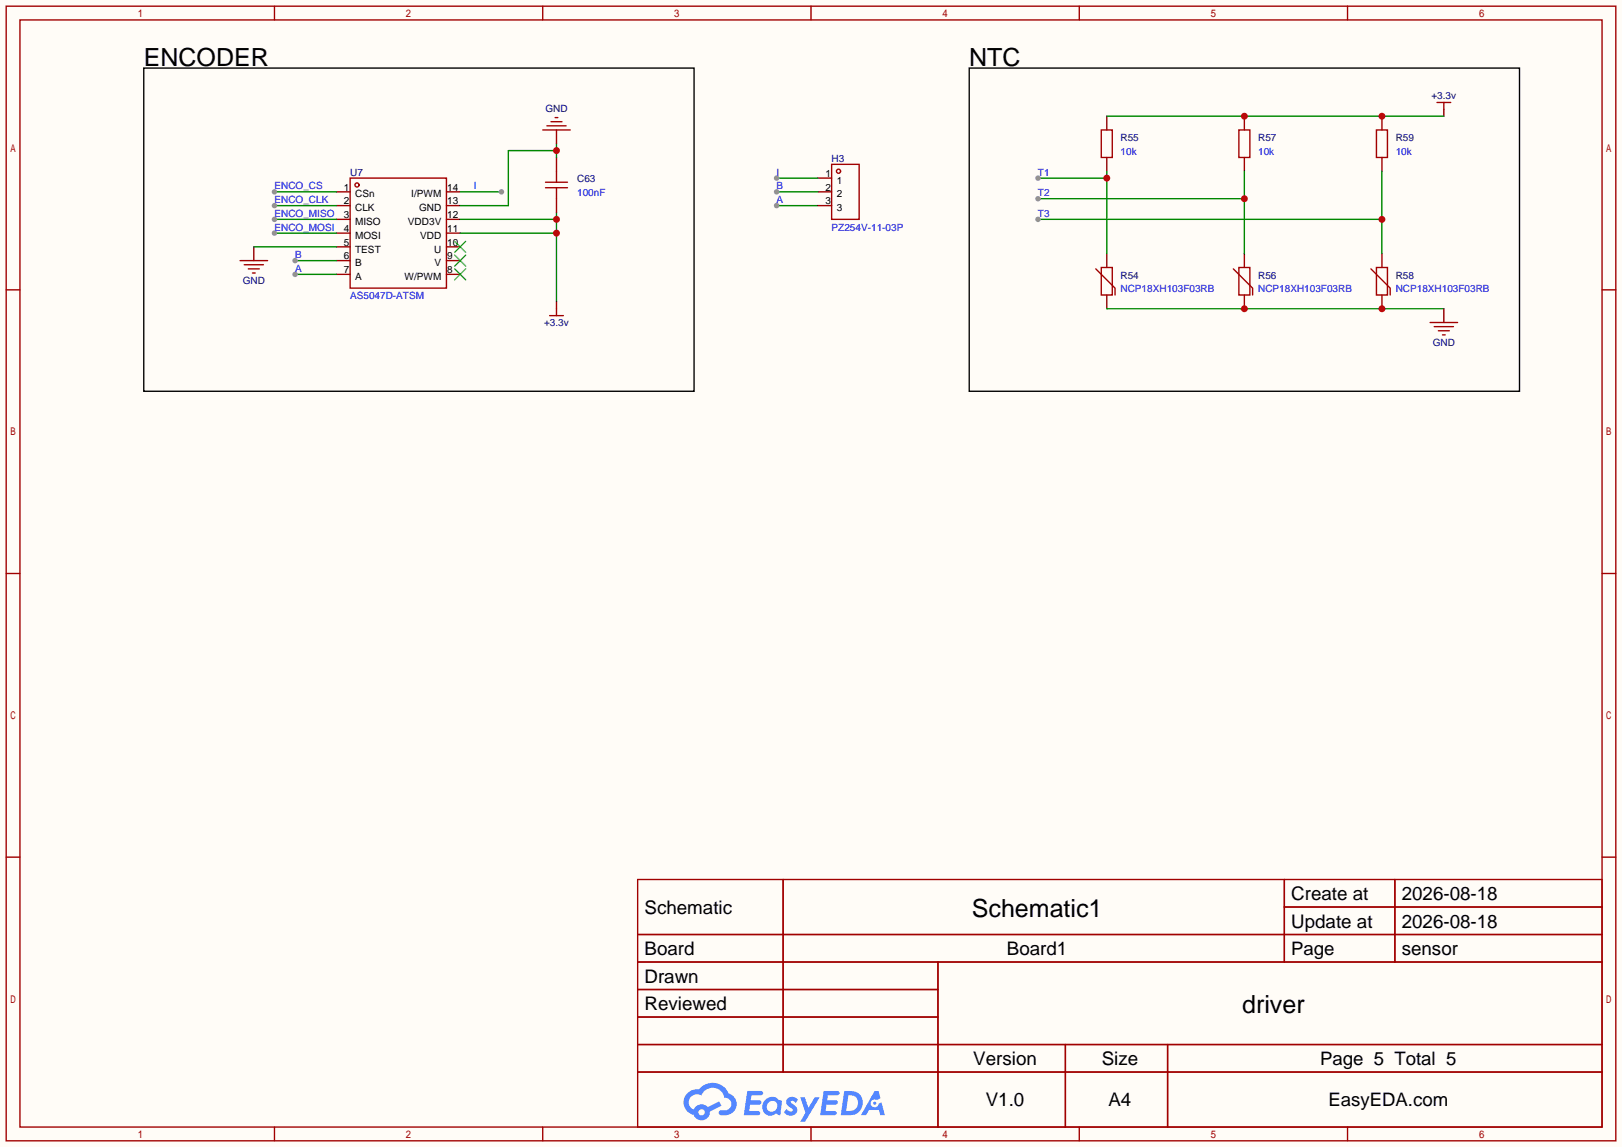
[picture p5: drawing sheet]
<svg xmlns="http://www.w3.org/2000/svg" width="299mm" height="212mm" viewBox="0 0 299 212" stroke-linecap="round" stroke-linejoin="round" font-family="sans-serif">
<path d="M0 0h299.5v211.8h-299.5z" fill="#fffcf7"/>
<g fill="none" stroke="#a10000" stroke-width=".25">
<path d="M1.1 1.1h297.2v209.6h-297.2zM3.7 3.7h292.1v204.5h-292.1zM50.7 1.1v2.6M100.2 1.1v2.6M149.7 1.1v2.6M199.3 1.1v2.6M248.8 1.1v2.6M1.1 53.5h2.6M295.8 53.5h2.5M1.1 105.9h2.6M295.8 105.9h2.5M1.1 158.3h2.6"/>
<path d="M295.8 158.3h2.5M117.7 162.4h178.1v45.8h-178.1zM117.7 172.6h178.1M117.7 177.7h178.1M144.6 162.4v35.6M173.2 177.7v30.5M237.1 162.4v15.3M237.1 167.5h58.7M257.5 162.4v15.3M117.7 182.8h55.5M117.7 192.9h178.1M117.7 187.8h55.5"/>
<path d="M117.7 198h178.1M196.7 192.9v15.3M215.6 192.9v15.3M50.7 208.2v2.5M100.2 208.2v2.5M149.7 208.2v2.5M199.3 208.2v2.5M248.8 208.2v2.5"/>
</g>
<g fill="#5487ff">
<path d="M145.5 202.8a1.3 1.3 0 0 1 1.8 .3l-.4 .6a.54 .54 0 0 0-.9-.2l.1 .2a1.58 1.58 0 0 1 1.1 1.6 1.43 1.43 0 0 1-2.5 .1l.5-.6a.64 .64 0 0 0 .5 .5 .64 .64 0 0 0 .7-.3l-.2-.2a1.6 1.6 0 0 1-1-1.6z"/>
<path d="M147.7 202.7h.9l.7 1.9 1.1-1.9h.9l-2.7 4.5h-.9l1-1.7z"/>
<path d="M138 201.5h1.6a1.31 1.31 0 0 1 1.2 .2 .4 .4 0 0 1-.3 .6h-1.8l-.1 .9h1.6a.4 .4 0 0 1 .4 .4 .4 .4 0 0 1-.4 .4h-1.7l-.2 1.2h.8a1.23 1.23 0 0 1 1.2 .2 .39 .39 0 0 1-.3 .6h-2.7z"/>
<path d="M152.1 201.5h1.6a1.32 1.32 0 0 1 1.3 .2 .39 .39 0 0 1-.4 .6h-1.7l-.2 .9h1.7a.4 .4 0 0 1 .3 .4 .4 .4 0 0 1-.4 .4h-1.7l-.2 1.2h.8a1.23 1.23 0 0 1 1.2 .2 .39 .39 0 0 1-.3 .6h-2.7z"/>
<path d="M161.5 201.5h.7l.4 1.3-.7 .4a.75 .75 0 0 0-1.1 .3 .75 .75 0 0 0 .5 1 .75 .75 0 0 0 .9-.6l.6-.3 .6 2.4h-.9l-.2-1h-1.9l-.5 1h-.9z"/>
<path d="M155.9 201.5l-.7 4.5h1.5a2.27 2.27 0 0 0 2.6-2.3 2.27 2.27 0 0 0-2.7-2.2zM156.6 202.3a1.5 1.5 0 0 1 1.8 1.5 1.5 1.5 0 0 1-1.9 1.4h-.3z"/>
<path d="M141.3 203.1a1.62 1.62 0 0 0-.4 2.1 1.62 1.62 0 0 0 2 .7l.4-.3 .3 .3 .5 .1 .3-2.5-.2-.3h-.4a1.58 1.58 0 0 0-2.5-.1zM141.9 203.6a.99 .99 0 0 1 1.6 .3 .99 .99 0 0 1-.9 1.4 .94 .94 0 0 1-1-.5 .94 .94 0 0 1 .3-1.2z"/>
<path d="M126.9 201.9a2.37 2.37 0 0 0 1.2 4 1.54 1.54 0 0 0 1.7 1 1.54 1.54 0 0 0 1.3-1.6l2.1-1.1-.5-.8-2 1.1a1.57 1.57 0 0 0-2.6 .4 1.5 1.5 0 0 1-.8-2.1 1.5 1.5 0 0 1 2.2-.5 2.23 2.23 0 0 1 2.3-1.4 2.23 2.23 0 0 1 2 1.8 1.16 1.16 0 0 1 1.2 1.1 1.16 1.16 0 0 1-1 1.3h-.7a.47 .47 0 0 0-.6 .3 .47 .47 0 0 0 .4 .6 2.23 2.23 0 0 0 2.3-.7 2.23 2.23 0 0 0 .4-2.3 2.16 2.16 0 0 0-1.3-1.1 3.2 3.2 0 0 0-5.4-.7l-1.2 .1zM129 205.4a.58 .58 0 0 1 1.1 0 .58 .58 0 0 1-1.1 0z"/>
<circle cx="161.5" cy="203.8" r=".28"/>
</g>
<g fill="none" stroke="#a10000" stroke-width=".25">
<path d="M64.6 32.9h17.8v20.3h-17.8z"/>
<circle cx="65.9" cy="34.2" r=".38"/>
</g>
<g fill="none" stroke="#870000" stroke-width=".25">
<path d="M62.1 35.4h2.5M62.1 38h2.5M82.4 35.4h2.6M82.4 38h2.6M62.1 40.5h2.5M62.1 43.1h2.5M62.1 45.6h2.5M62.1 48.1h2.5M62.1 50.7h2.5M82.4 40.5h2.6M82.4 43.1h2.6M82.4 45.6h2.6"/>
<path d="M82.4 48.1h2.6M82.4 50.7h2.6"/>
</g>
<path d="M83.9 49.7l2.1 2M83.9 47.1l2.1 2M83.9 44.6l2.1 2M86 49.7l-2.1 2M86 47.1l-2.1 2M86 44.6l-2.1 2" fill="none" stroke="#3c3" stroke-width=".25"/>
<path d="M102.7 39.2v16.6M85 43.1h17.7M85 40.5h17.7" fill="none" stroke="#008700" stroke-width=".25"/>
<g fill="#c00">
<circle cx="102.7" cy="43.1" r=".63"/>
<circle cx="102.7" cy="40.5" r=".63"/>
</g>
<path d="M265.3 18.9h2.5M266.6 18.9v1.3M100.7 34.7h4.1M100.7 33.7h4.1M102.7 31.6v2.1M102.7 34.7v2M101.5 58.3h2.5M102.7 57v1.3" fill="none" stroke="#a10000" stroke-width=".25"/>
<path d="M102.7 29.1v2.5M102.7 36.7v2.5M266.6 20.2v1.3M102.7 55.8v1.2" fill="none" stroke="#870000" stroke-width=".25"/>
<path d="M102.7 26.5v2.6M102.7 27.8h-8.8v10.2h-8.9" fill="none" stroke="#008700" stroke-width=".25"/>
<circle cx="102.7" cy="27.8" r=".63" fill="#c00"/>
<g fill="none" stroke="#870000" stroke-width=".25">
<path d="M102.7 24v2.5M204.3 21.5v2.5M204.3 29.1v2.5M229.7 21.5v2.5M229.7 29.1v2.5M255.1 21.5v2.5M255.1 29.1v2.5M46.9 45.6v2.5M204.3 46.9v2.5M204.3 54.5v2.5M229.7 46.9v2.5M229.7 54.5v2.5"/>
<path d="M255.1 46.9v2.5M255.1 54.5v2.5"/>
</g>
<g fill="none" stroke="#a10000" stroke-width=".25">
<path d="M100.2 24h5.1M101 23.2h3.5M101.7 22.5h2.1M102.5 21.7h.5M203.3 24h2.1v5.1h-2.1zM228.7 24h2.1v5.1h-2.1zM254.1 24h2.1v5.1h-2.1zM44.3 48.1h5.1M45.1 48.9h3.5M45.8 49.7h2.1M46.6 50.4h.5M202.3 49.7l3.6 3.5v1.3"/>
<path d="M203.3 49.4h2.1v5.1h-2.1zM227.7 49.7l3.6 3.5v1.3M228.7 49.4h2.1v5.1h-2.1zM253.1 49.7l3.6 3.5v1.3M254.1 49.4h2.1v5.1h-2.1z"/>
</g>
<path d="M204.3 21.5h62.3M46.9 45.6h15.2" fill="none" stroke="#008700" stroke-width=".25"/>
<path d="M26.5 12.6h101.6v59.7h-101.6zM178.9 12.6h101.6v59.7h-101.6z" fill="none" stroke="#000" stroke-width=".25"/>
<g fill="#c00">
<circle cx="229.7" cy="21.5" r=".63"/>
<circle cx="255.1" cy="21.5" r=".63"/>
</g>
<path d="M204.3 57h62.3" fill="none" stroke="#008700" stroke-width=".25"/>
<g fill="#c00">
<circle cx="229.7" cy="57" r=".63"/>
<circle cx="255.1" cy="57" r=".63"/>
</g>
<path d="M191.6 32.9h12.7M204.3 31.6v15.3" fill="none" stroke="#008700" stroke-width=".25"/>
<circle cx="204.3" cy="32.9" r=".63" fill="#c00"/>
<circle cx="191.6" cy="32.9" r=".51" fill="#999"/>
<path d="M191.6 36.7h38.1M229.7 31.6v15.3" fill="none" stroke="#008700" stroke-width=".25"/>
<circle cx="229.7" cy="36.7" r=".63" fill="#c00"/>
<circle cx="191.6" cy="36.7" r=".51" fill="#999"/>
<path d="M255.1 31.6v15.3M191.6 40.5h63.5" fill="none" stroke="#008700" stroke-width=".25"/>
<circle cx="255.1" cy="40.5" r=".63" fill="#c00"/>
<circle cx="191.6" cy="40.5" r=".51" fill="#999"/>
<path d="M266.6 57v2.6" fill="none" stroke="#870000" stroke-width=".25"/>
<path d="M264 59.6h5.1M264.8 60.3h3.6M265.6 61.1h2M266.3 61.8h.5" fill="none" stroke="#a10000" stroke-width=".25"/>
<path d="M50.7 35.4h11.4" fill="none" stroke="#008700" stroke-width=".25"/>
<circle cx="50.7" cy="35.4" r=".51" fill="#999"/>
<path d="M50.7 38h11.4" fill="none" stroke="#008700" stroke-width=".25"/>
<circle cx="50.7" cy="38" r=".51" fill="#999"/>
<path d="M50.7 40.5h11.4" fill="none" stroke="#008700" stroke-width=".25"/>
<circle cx="50.7" cy="40.5" r=".51" fill="#999"/>
<path d="M50.7 43.1h11.4" fill="none" stroke="#008700" stroke-width=".25"/>
<circle cx="50.7" cy="43.1" r=".51" fill="#999"/>
<path d="M54.5 48.1h7.6" fill="none" stroke="#008700" stroke-width=".25"/>
<circle cx="54.5" cy="48.1" r=".51" fill="#999"/>
<path d="M54.5 50.7h7.6" fill="none" stroke="#008700" stroke-width=".25"/>
<circle cx="54.5" cy="50.7" r=".51" fill="#999"/>
<path d="M143.4 38h7.6" fill="none" stroke="#008700" stroke-width=".25"/>
<circle cx="143.4" cy="38" r=".51" fill="#999"/>
<path d="M85 35.4h7.6" fill="none" stroke="#008700" stroke-width=".25"/>
<circle cx="92.6" cy="35.4" r=".51" fill="#999"/>
<g fill="none" stroke="#a10000" stroke-width=".25">
<path d="M153.5 30.4h5.1v10.1h-5.1z"/>
<circle cx="154.8" cy="31.6" r=".38"/>
</g>
<path d="M151 32.9h2.5M151 35.4h2.5M151 38h2.5" fill="none" stroke="#870000" stroke-width=".25"/>
<path d="M143.4 32.9h7.6" fill="none" stroke="#008700" stroke-width=".25"/>
<circle cx="143.4" cy="32.9" r=".51" fill="#999"/>
<path d="M143.4 35.4h7.6" fill="none" stroke="#008700" stroke-width=".25"/>
<circle cx="143.4" cy="35.4" r=".51" fill="#999"/>
<g font-size="4.6">
<text x="26.5" y="12.1">ENCODER</text>
<text x="178.9" y="12.1">NTC</text>
<text x="179.4" y="169.4">Schematic1</text>
<text x="229.3" y="187.1">driver</text>
</g>
<g font-size="3.5">
<text x="238.4" y="166.2">Create at</text>
<text x="258.8" y="166.2">2026-08-18</text>
<text x="119" y="168.8">Schematic</text>
<text x="238.4" y="171.3">Update at</text>
<text x="258.8" y="171.3">2026-08-18</text>
<text x="119" y="176.4">Board</text>
<text x="185.9" y="176.4">Board1</text>
<text x="258.8" y="176.4">sensor</text>
<text x="119" y="181.5">Drawn</text>
<text x="119" y="186.6">Reviewed</text>
<text x="179.7" y="196.7">Version</text>
<text x="203.4" y="196.7">Size</text>
<text x="182" y="204.3">V1.0</text>
<text x="204.7" y="204.3">A4</text>
</g>
<g font-size="3.4">
<text x="238.4" y="176.4">Page</text>
<text x="243.7" y="196.7">Page 5 Total 5</text>
<text x="245.3" y="204.3">EasyEDA.com</text>
</g>
<g font-size="1.8" fill="#000080">
<text x="100.7" y="20.7">GND</text>
<text x="264.3" y="18.2">+3.3v</text>
<text x="153.5" y="29.9">H3</text>
<text x="206.9" y="26.1">R55</text>
<text x="232.3" y="26.1">R57</text>
<text x="257.7" y="26.1">R59</text>
<text x="64.6" y="32.4">U7</text>
<text x="106.6" y="33.7">C63</text>
<text x="44.8" y="52.5">GND</text>
<text x="206.9" y="51.5">R54</text>
<text x="232.3" y="51.5">R56</text>
<text x="257.7" y="51.5">R58</text>
<text x="100.5" y="60.1">+3.3v</text>
<text x="264.5" y="63.9">GND</text>
</g>
<g font-size="1.8" fill="#00f">
<text x="206.9" y="28.6">10k</text>
<text x="232.3" y="28.6">10k</text>
<text x="257.7" y="28.6">10k</text>
<text x="50.7" y="35">ENCO_CS</text>
<text x="87.5" y="35">I</text>
<text x="143.4" y="32.4">I</text>
<text x="143.4" y="35">B</text>
<text x="191.6" y="32.4">T1</text>
<text x="50.7" y="37.5">ENCO_CLK</text>
<text x="50.7" y="40.1">ENCO_MISO</text>
<text x="106.6" y="36.2">100nF</text>
<text x="143.4" y="37.5">A</text>
<text x="191.6" y="36.2">T2</text>
<text x="191.6" y="40.1">T3</text>
<text x="50.7" y="42.6">ENCO_MOSI</text>
<text x="54.5" y="47.7">B</text>
<text x="153.5" y="42.6">PZ254V-11-03P</text>
<text x="54.5" y="50.2">A</text>
<text x="64.6" y="55.3">AS5047D-ATSM</text>
<text x="206.9" y="54">NCP18XH103F03RB</text>
<text x="232.3" y="54">NCP18XH103F03RB</text>
<text x="257.7" y="54">NCP18XH103F03RB</text>
</g>
<g font-size="1.8">
<text x="63.5" y="35.2">1</text>
<text x="82.5" y="35.2">14</text>
<text x="152.4" y="32.7">1</text>
<text x="152.4" y="35.2">2</text>
<text x="154.5" y="33.9">1</text>
<text x="63.5" y="37.7">2</text>
<text x="63.5" y="40.3">3</text>
<text x="65.6" y="36.5">CSn</text>
<text x="65.6" y="39">CLK</text>
<text x="65.6" y="41.6">MISO</text>
<text x="75.3" y="41.6">VDD3V</text>
<text x="75.9" y="36.5">I/PWM</text>
<text x="77.4" y="39">GND</text>
<text x="82.5" y="40.3">12</text>
<text x="82.5" y="37.7">13</text>
<text x="152.4" y="37.7">3</text>
<text x="154.5" y="36.5">2</text>
<text x="154.5" y="39">3</text>
<text x="63.5" y="42.8">4</text>
<text x="63.5" y="45.4">5</text>
<text x="63.5" y="47.9">6</text>
<text x="65.6" y="44.1">MOSI</text>
<text x="65.6" y="46.6">TEST</text>
<text x="77.6" y="44.1">VDD</text>
<text x="80.2" y="46.6">U</text>
<text x="82.5" y="47.9">9</text>
<text x="82.5" y="45.4">10</text>
<text x="82.5" y="42.8">11</text>
<text x="63.5" y="50.4">7</text>
<text x="65.6" y="49.2">B</text>
<text x="65.6" y="51.7">A</text>
<text x="74.7" y="51.7">W/PWM</text>
<text x="80.2" y="49.2">V</text>
<text x="82.5" y="50.4">8</text>
</g>
</svg>
